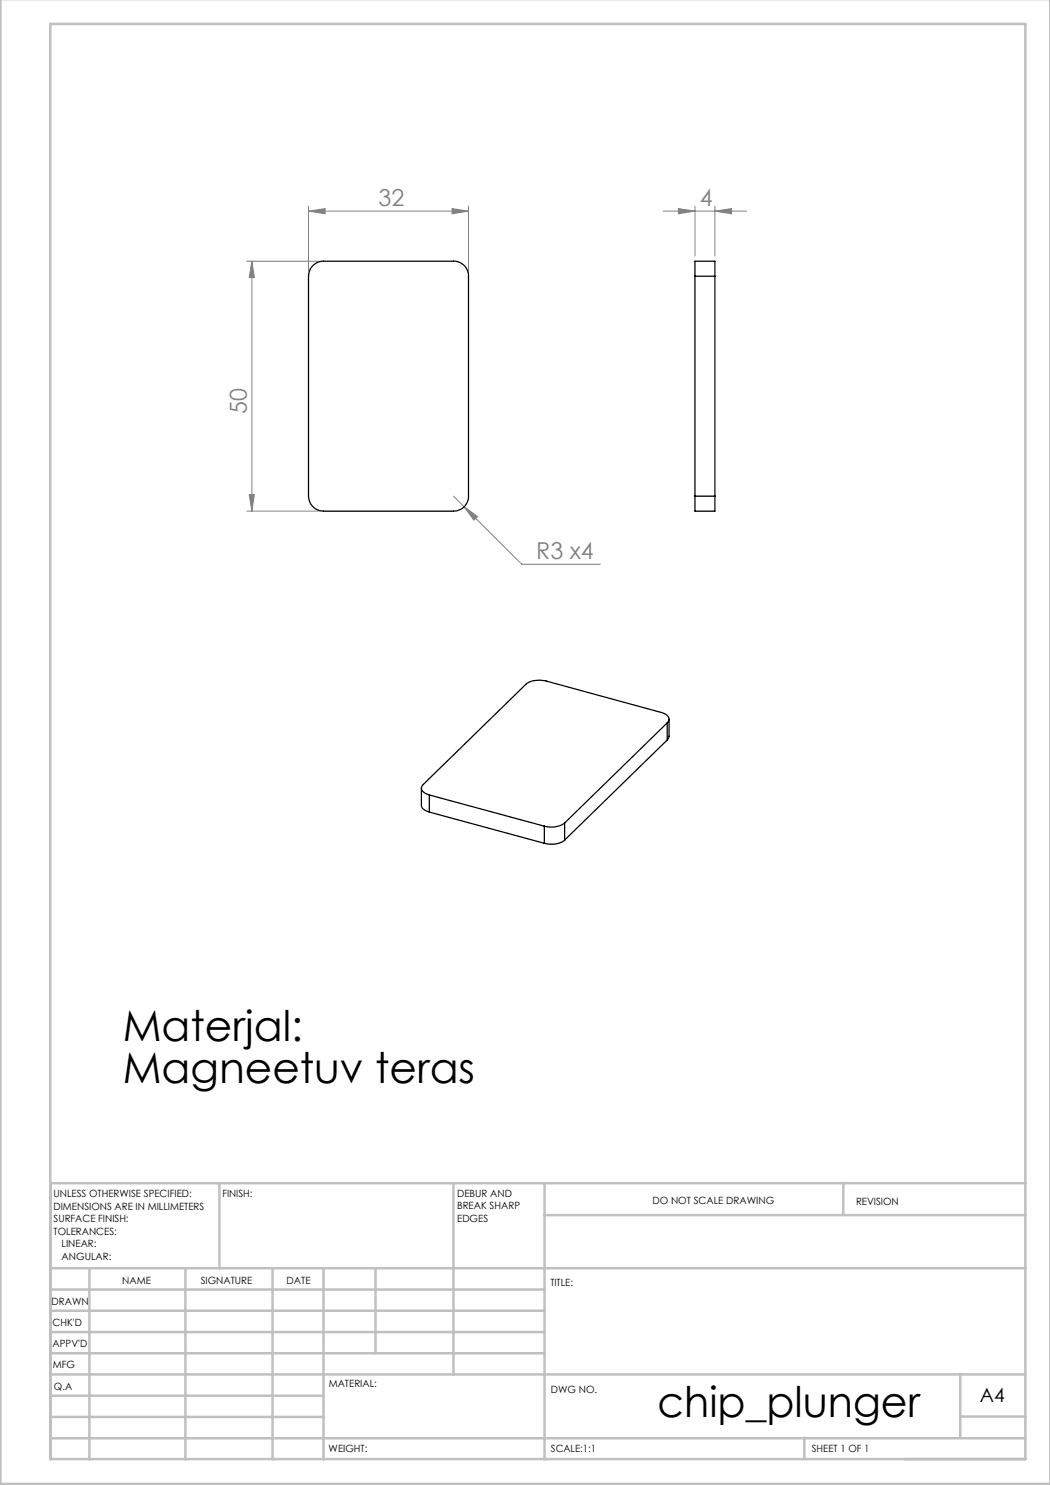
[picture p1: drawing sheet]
<svg xmlns="http://www.w3.org/2000/svg" width="210mm" height="297mm" viewBox="0 0 210 297" stroke-linecap="round" stroke-linejoin="round" font-family="sans-serif">
<g fill="none" stroke="#808080" stroke-width=".2">
<path d="M49.4 52.2h14.3M50.4 52.2l.5 3.3h-1.1zM50.4 52.2v50M61.7 42.2l3.3-.5v1.1zM61.7 41.2v13M61.7 42.2h32M90.4 41.7l3.3 .5-3.3 .6zM93.7 41.2v13M132.6 42.2h16.7M135.7 41.7l3.3 .5-3.3 .6zM139 41.2v10M143 42.2l3.3-.5v1.1z"/>
<path d="M143 41.2v10M49.8 98.9h1.1l-.5 3.3zM90.7 99.2l2.1 2.1M49.4 102.2h14.3M92.8 101.3l2.7 2-.7 .7zM92.8 101.3l11.6 11.6h15.7"/>
</g>
<g fill="none" stroke="#c0c0c0" stroke-width=".5">
<path d="M.1 -.1v296.9h209.9v-296.9M10.1 4.8h195v287h-195zM43.9 236.6v17M90.7 236.6v38.3M108.9 236.6v55.3M168.7 236.6v6.3M205.1 236.6h-195v55.3M10.1 253.6h195M10.1 257.9h98.8M17.9 253.6v38.3M37.1 253.6v38.3M54.5 253.6v38.3"/>
<path d="M64.7 253.6v38.3M75.1 253.6v17M108.9 243h96.2M10.1 270.6h98.8M10.1 266.4h98.8M10.1 262.1h98.8M10.1 279.1h54.6M10.1 274.9h195M192.1 274.8v12.7M10.1 287.7h195M10.1 283.4h54.6M160.9 287.5v4.3"/>
<path d="M192.1 283.3h13"/>
</g>
<g fill="#808080">
<path d="M61.7 42.2l3.3-.5v1.1zM90.4 41.7l3.3 .5-3.3 .6zM92.8 101.3l2 2.7 .7-.7zM135.7 41.7l3.3 .5-3.3 .6zM143 42.2l3.3-.5v1.1z"/>
<path d="M50.4 52.2l.5 3.3h-1.1zM49.8 98.9h1.1l-.5 3.3z"/>
</g>
<g fill="none" stroke="#000" stroke-width=".25">
<path d="M62.7 53l.6-.4 1-.4h26.4a2.94 2.94 0 0 1 3 3v44a3 3 0 0 1-3 3h-26a3 3 0 0 1-3-3v-44l.4-1.4zM139 55.2v-3h4v3M139 55.2h4M139 55.2v44M143 55.2v44M139 99.2v3h4v-3M139 99.2h4M84.3 157.6v3.4a1.73 1.73 0 0 0 1.6 1.4M85.9 159l23 6.2M85.9 159v3.4M133.5 144.6a1.09 1.09 0 0 0 .2-1.2 1.09 1.09 0 0 0-.9-.7l-23.6-6.5a4.9 4.9 0 0 0-4 .7l-20.6 20a1.1 1.1 0 0 0-.2 1.2 1.1 1.1 0 0 0 .9 .7l.6 .2M133.5 144.6l-20.6 20"/>
<path d="M133.5 144.6v3.4M133.5 148l-20.6 20M133.8 143.8v3.5l-.3 .7M85.9 162.4l23 6.3M108.9 165.2v3.5M112.9 164.6a4.8 4.8 0 0 1-4 .6M112.9 168a4.5 4.5 0 0 1-4 .7M112.9 164.6v3.4"/>
</g>
<g font-size="8.5">
<text x="24.5" y="208.2">Materjal:</text>
<text x="24.5" y="216.6">Magneetuv teras</text>
<text x="131.5" y="283.5">chip_plunger</text>
</g>
<g font-size="4.7" fill="#808080">
<text x="75.7" y="41.2">32</text>
<text x="140" y="41.2">4</text>
<text x="49.4" y="82.8" transform="rotate(-90 49.4 82.8)">50</text>
<text x="107.2" y="111.8">R3 x4</text>
</g>
<text font-size="3.9" x="196" y="280.4">A4</text>
<g font-size="2">
<text x="10.7" y="239.5">UNLESS OTHERWISE SPECIFIED:</text>
<text x="44.5" y="239.5">FINISH:</text>
<text x="91.4" y="239.4">DEBUR AND</text>
<text x="10.7" y="242">DIMENSIONS ARE IN MILLIMETERS</text>
<text x="10.7" y="244.5">SURFACE FINISH:</text>
<text x="91.4" y="241.9">BREAK SHARP</text>
<text x="91.4" y="244.4">EDGES</text>
<text x="130.5" y="240.8">DO NOT SCALE DRAWING</text>
<text x="171.2" y="241">REVISION</text>
<text x="10.7" y="247">TOLERANCES:</text>
<text x="12.3" y="249.5">LINEAR:</text>
<text x="12.3" y="252">ANGULAR:</text>
<text x="24.4" y="256.9">NAME</text>
<text x="40.1" y="256.8">SIGNATURE</text>
<text x="57.3" y="256.8">DATE</text>
<text x="110.1" y="257.1">TITLE:</text>
<text x="10.3" y="260.9">DRAWN</text>
<text x="10.5" y="269.3">APPV'D</text>
<text x="10.5" y="265.2">CHK'D</text>
<text x="10.6" y="273.6">MFG</text>
<text x="10.8" y="278">Q.A</text>
<text x="65.8" y="277.4">MATERIAL:</text>
<text x="110.2" y="278.5">DWG NO.</text>
<text x="65.7" y="290.4">WEIGHT:</text>
<text x="110.2" y="290.5">SCALE:1:1</text>
<text x="162.4" y="290.4">SHEET 1 OF 1</text>
</g>
</svg>
